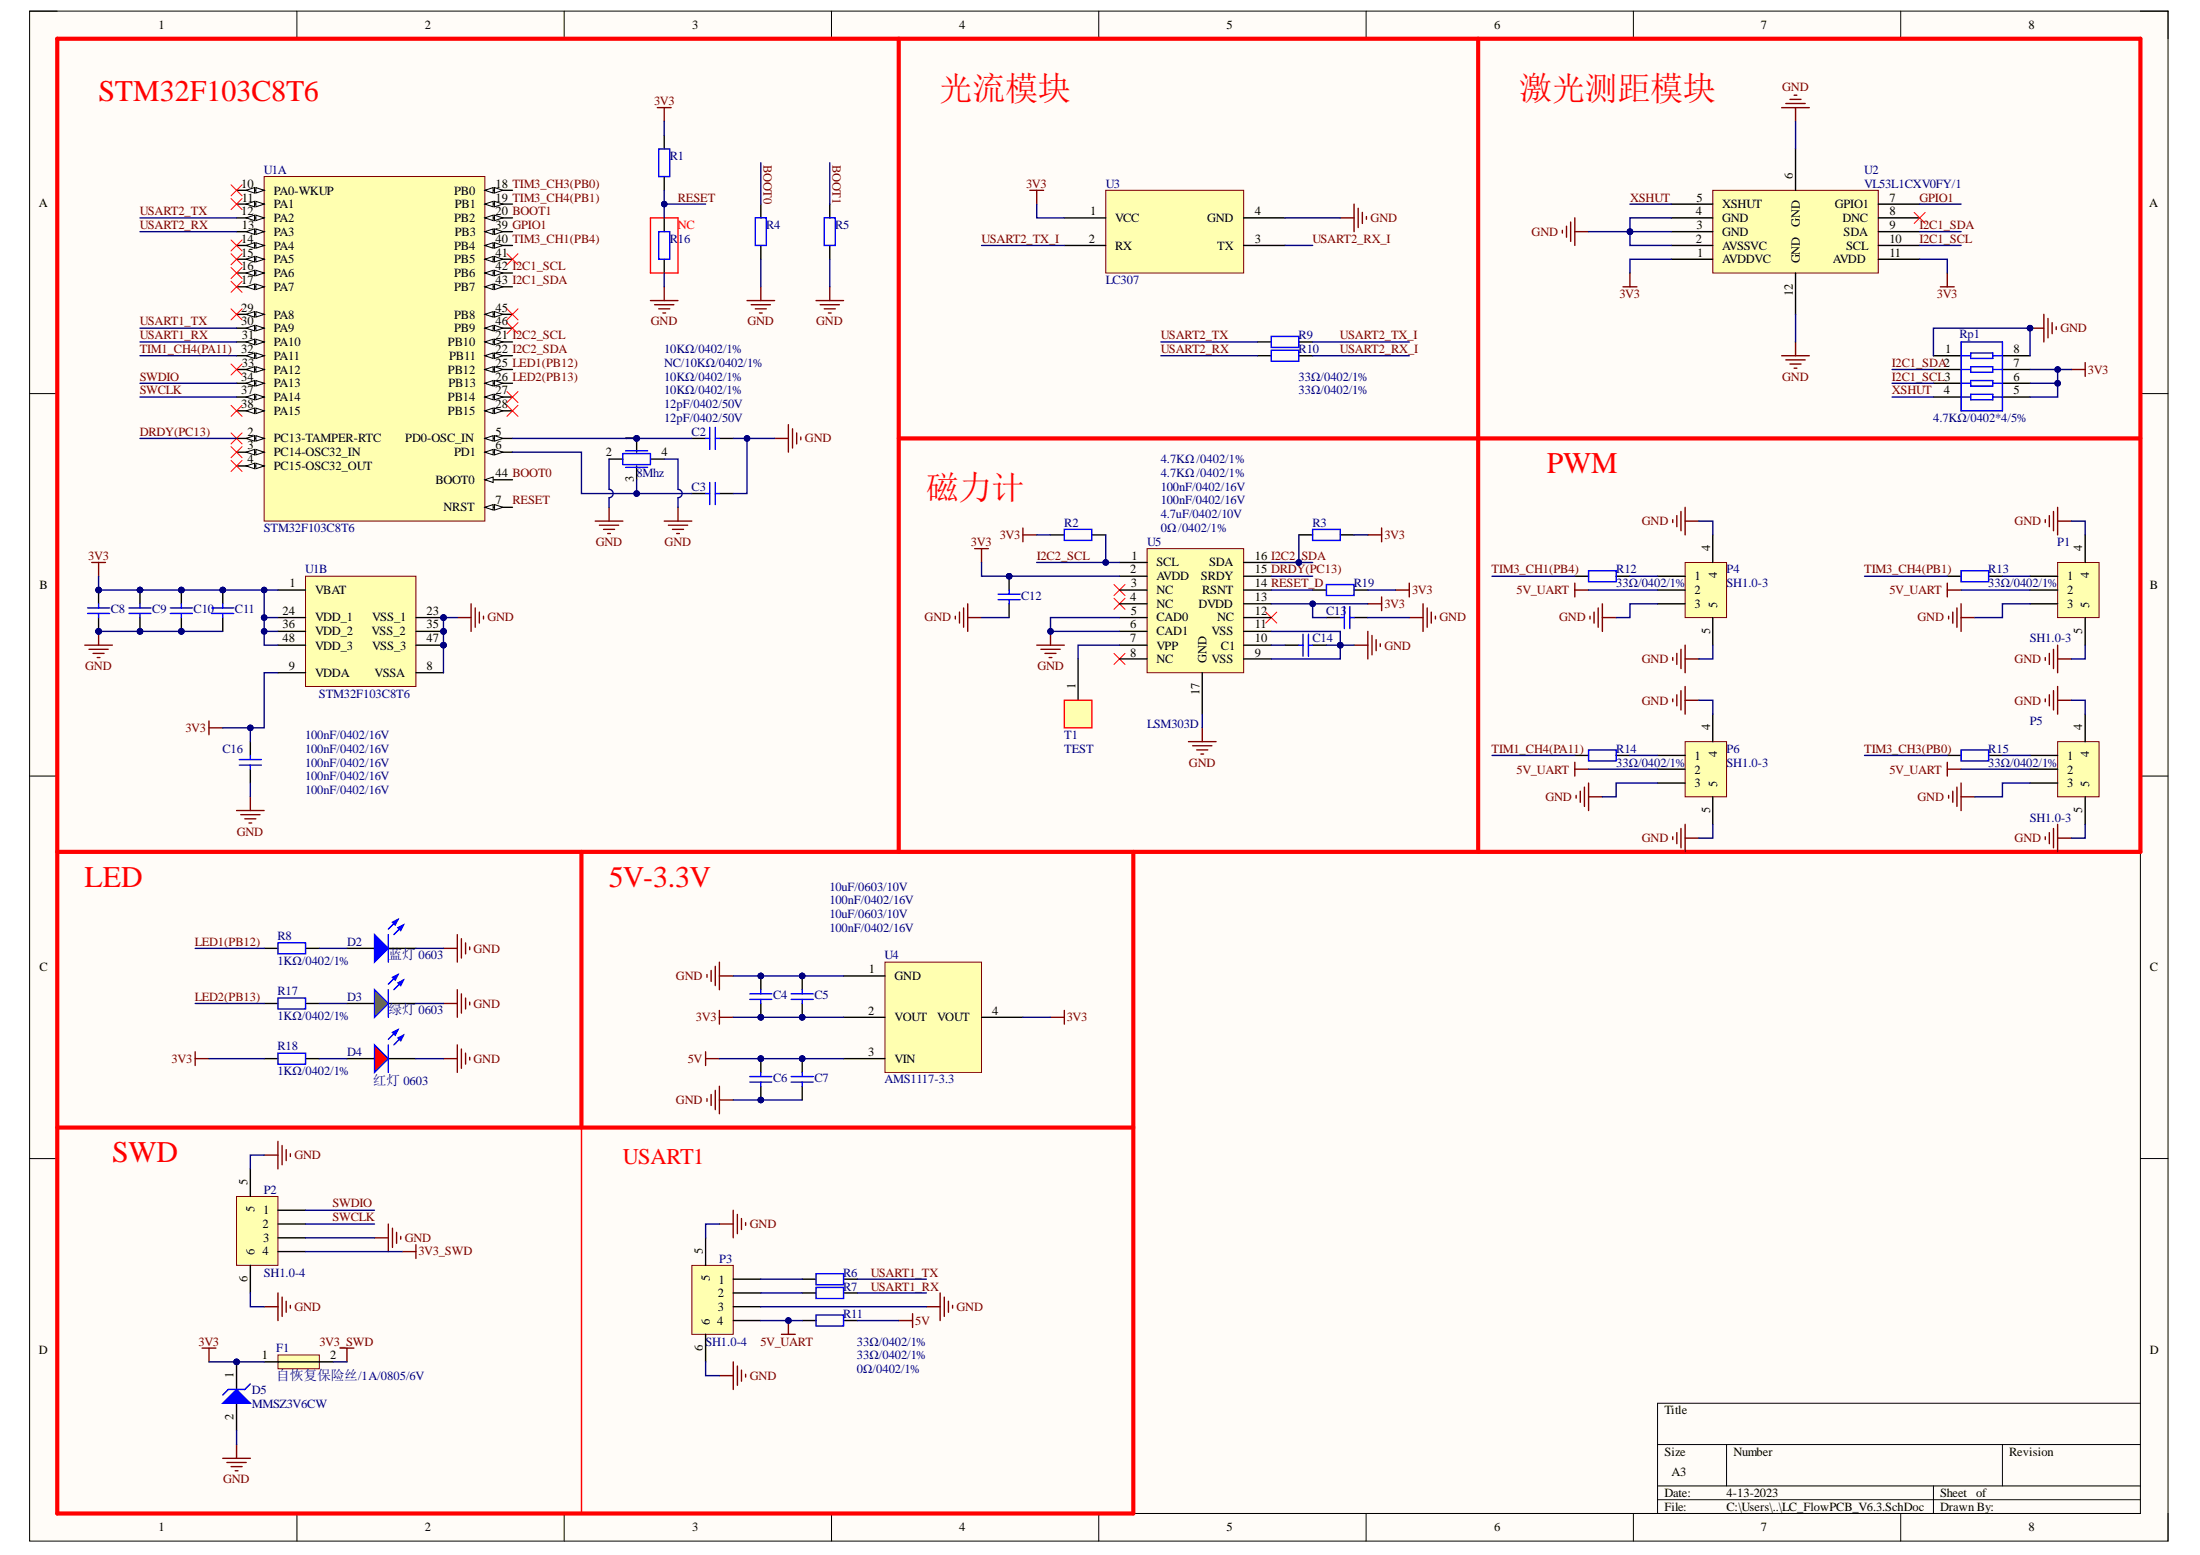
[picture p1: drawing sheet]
# Altium project LC_FlowPCB_V6.3.PrjPcb
1 sheet, 52 parts. Net scope: global (net labels, ports and power ports of the same name join across sheets).
Board file: LC_FlowPCB_V6.3.PcbDoc

## Sheet LC_FlowPCB_V6.3.SchDoc
size A3

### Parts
8Mhz  无源贴片晶振  [SMD-3225_4P]  (value not drawn)
C2  12pF/0402/50V  [0402_C]
C3  12pF/0402/50V  [0402_C]
C4  10uF/0603/10V  [0603_C]
C5  100nF/0402/16V  [0402_C]
C6  10uF/0603/10V  [0603_C]
C7  100nF/0402/16V  [0402_C]
C8  100nF/0402/16V  [0402_C]
C9  100nF/0402/16V  [0402_C]
C10  100nF/0402/16V  [0402_C]
C11  100nF/0402/16V  [0402_C]
C12  100nF/0402/16V  [0402_C]
C13  100nF/0402/16V  [0402_C]
C14  4.7uF/0402/10V  [0402_C]
C16  100nF/0402/16V  [0402_C]
D2  蓝灯 0603  [0603_LED_S1]
D3  绿灯 0603  [0603_LED_S1]
D4  红灯 0603  [0603_LED_S1]
D5  MMSZ3V6CW  [SOD-123]
F1  自恢复保险丝/1A/0805/6V  [0805_R]
P1  SH1.0-3  [SH1.0-WS-3P]
P2  SH1.0-4  [SH1.0-WS-4P]
P3  SH1.0-4  [SH1.0-WS-4P]
P4  SH1.0-3  [SH1.0-WS-3P]
P5  SH1.0-3  [SH1.0-WS-3P]
P6  SH1.0-3  [SH1.0-WS-3P]
R1  10KΩ/0402/1%  [0402_R]
R2  4.7KΩ /0402/1%  [0402_R]
R3  4.7KΩ /0402/1%  [0402_R]
R4  10KΩ/0402/1%  [0402_R]
R5  10KΩ/0402/1%  [0402_R]
R6  33Ω/0402/1%  [0402_R]
R7  33Ω/0402/1%  [0402_R]
R8  1KΩ/0402/1%  [0402_R]
R9  33Ω/0402/1%  [0402_R]
R10  33Ω/0402/1%  [0402_R]
R11  0Ω/0402/1%  [0402_R]
R12  33Ω/0402/1%  [0402_R]
R13  33Ω/0402/1%  [0402_R]
R14  33Ω/0402/1%  [0402_R]
R15  33Ω/0402/1%  [0402_R]
R16  NC/10KΩ/0402/1%  [0402_R]
R17  1KΩ/0402/1%  [0402_R]
R18  1KΩ/0402/1%  [0402_R]
R19  0Ω /0402/1%  [0402_R]
Rp1  4.7KΩ/0402*4/5%  [0402_Rx4]
T1  TEST  [测试点]
U1  STM32F103C8T6  [LQFP-48_7x7x05P]  (parts A,B of 2)
U2  VL53L1CXV0FY/1  [LGA-12-2.5X4.9MM]
U3  LC307  [LC307]
U4  AMS1117-3.3  [SOT223]
U5  LSM303D  [QFN-16 (3×3)]

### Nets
3V3: C4.1 C5.1 C8.2 C9.2 C10.2 C11.2 C12.2 C13.2 C16.2 D5.1(K) F1.1 R1.2 R2.2 R3.2 R18.1 R19.2 Rp1.5 Rp1.6 Rp1.7 U1.1(VBAT) U1.9(VDDA) U1.24(VDD_1) U1.36(VDD_2) U1.48(VDD_3) U2.1(AVDDVC) U2.11(AVDD) U3.1(VCC) U4.2(VOUT) U4.4(VOUT) U5.2(AVDD) U5.13(DVDD)
3V3_SWD: F1.2 P2.4
5V: C6.2 C7.2 R11.2 U4.3(VIN)
5V_UART: P1.2 P3.4 P4.2 P5.2 P6.2 R11.1
GND: 8Mhz.2(GND) 8Mhz.4(GND) C2.2 C3.2 C4.2 C5.2 C6.1 C7.1 C8.1 C9.1 C10.1 C11.1 C12.1 C13.1 C14.2 C16.1 D2.K D3.K D4.K D5.2(A) P1.3 P1.4 P1.5 P2.3 P2.5 P2.6 P3.3 P3.5 P3.6 P4.3 P4.4 P4.5 P5.3 P5.4 P5.5 P6.3 P6.4 P6.5 R4.1 R5.1 R16.1 Rp1.1 Rp1.8 U1.8(VSSA) U1.23(VSS_1) U1.35(VSS_2) U1.47(VSS_3) U2.2(AVSSVC) U2.3(GND) U2.4(GND) U2.6(GND) U2.12(GND) U3.4(GND) U4.1(GND) U5.5(CAD0) U5.6(CAD1) U5.9(VSS) U5.11(VSS) U5.17(GND)
BOOT0: R4.2 U1.44(BOOT0)
BOOT1: R5.2 U1.20(PB2)
DRDY(PC13): U1.2(PC13-TAMPER-RTC) U5.15(SRDY)
GPIO1: U1.39(PB3) U2.7(GPIO1)
I2C1_SCL: Rp1.3 U1.42(PB6) U2.10(SCL)
I2C1_SDA: Rp1.2 U1.43(PB7) U2.9(SDA)
I2C2_SCL: R2.1 U1.21(PB10) U5.1(SCL)
I2C2_SDA: R3.1 U1.22(PB11) U5.16(SDA)
LED1(PB12): R8.1 U1.25(PB12)
LED2(PB13): R17.1 U1.26(PB13)
RESET: R1.1 R16.2 U1.7(NRST)
RESET_D: R19.1 U5.14(RSNT)
SWCLK: P2.2 U1.37(PA14)
SWDIO: P2.1 U1.34(PA13)
TIM1_CH4(PA11): R14.2 U1.32(PA11)
TIM3_CH1(PB4): R12.2 U1.40(PB4)
TIM3_CH3(PB0): R15.2 U1.18(PB0)
TIM3_CH4(PB1): R13.2 U1.19(PB1)
USART1_RX: R7.2 U1.31(PA10)
USART1_TX: R6.2 U1.30(PA9)
USART2_RX: R10.1 U1.13(PA3)
USART2_RX_I: R10.2 U3.3(TX)
USART2_TX: R9.1 U1.12(PA2)
USART2_TX_I: R9.2 U3.2(RX)
XSHUT: Rp1.4 U2.5(XSHUT)
Net8Mhz_1: 8Mhz.1(OUT) C2.1 U1.5(PD0-OSC_IN)
Net8Mhz_3: 8Mhz.3(OUT) C3.1 U1.6(PD1)
NetC14_1: C14.1 U5.10(C1)
NetD2_A: D2.A R8.2
NetD3_A: D3.A R17.2
NetD4_A: D4.A R18.2
NetP1_1: P1.1 R13.1
NetP3_1: P3.1 R6.1
NetP3_2: P3.2 R7.1
NetP4_1: P4.1 R12.1
NetP5_1: P5.1 R15.1
NetP6_1: P6.1 R14.1
NetT1_1: T1.1(VIN) U5.7(VPP)

Not connected (* = marked no-connect by the designer): U1 3(PC14-OSC32_IN)* 4(PC15-OSC32_OUT)* 10(PA0-WKUP)* 11(PA1)* 14(PA4)* 15(PA5)* 16(PA6)* 17(PA7)* 27(PB14)* 28(PB15)* 29(PA8)* 33(PA12)* 38(PA15)* 41(PB5)* 45(PB8)* 46(PB9)*; U2 8(DNC)*; U5 3(NC)* 4(NC)* 8(NC)* 12(NC)*

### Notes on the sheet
- STM32F103C8T6
- 光流模块
- 激光测距模块
- (near R16) NC
- 磁力计
- PWM
- LED
- 5V-3.3V
- SWD
- USART1
